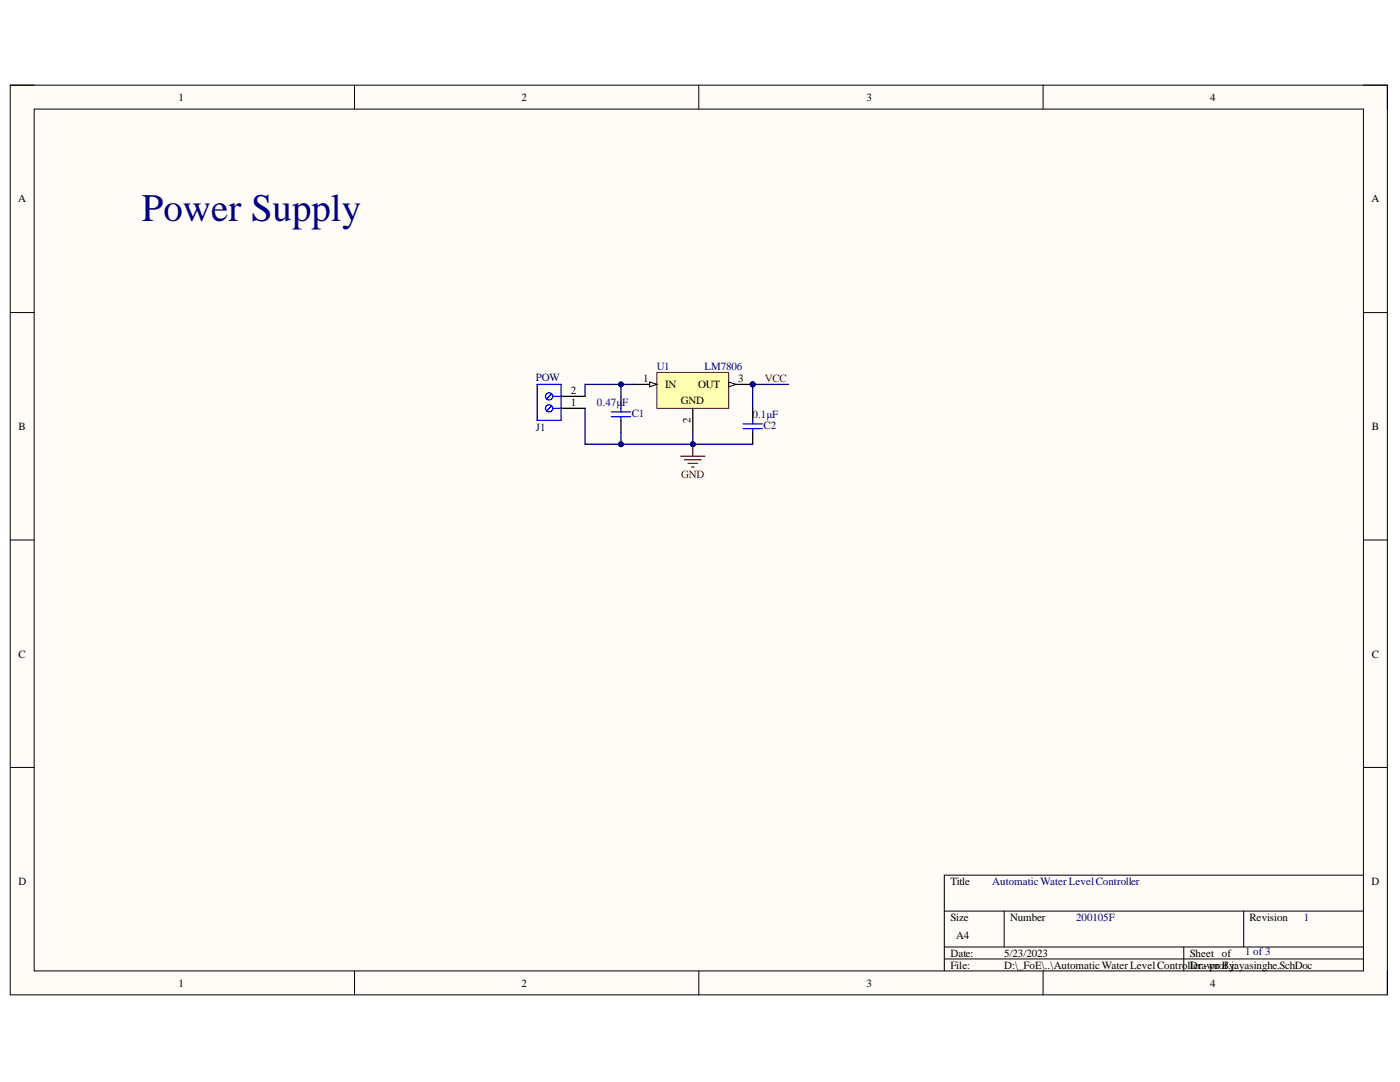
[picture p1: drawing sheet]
<svg xmlns="http://www.w3.org/2000/svg" width="279mm" height="216mm" viewBox="0 0 279 216" stroke-linecap="round" stroke-linejoin="round" font-family="sans-serif">
<path d="M2 17h274.9v181.5h-274.9z" fill-rule="evenodd" fill="#fffcf8"/>
<path d="M2 17h274.9v181.5h-274.9z" fill="none" stroke="#000" stroke-width=".2"/>
<path d="M6.8 21.8h265.3v171.9h-265.3z" fill-rule="evenodd" fill="#fffcf8"/>
<g fill="none" stroke="#000" stroke-width=".2">
<path d="M2 17h4.8M70.7 17v4.8M139.5 17v4.8M208.2 17v4.8M272.1 17h4.8v4.8M6.8 21.8h265.3v171.9h-265.3zM2 62.4h4.8M272.1 62.4h4.8M2 107.8h4.8M272.1 107.8h4.8M2 153.1h4.8M272.1 153.1h4.8"/>
<path d="M272.1 174.6h-83.6v19.1M70.8 193.7v4.8M139.5 193.7v4.8M188.5 181.8h83.6M188.5 189h83.6M188.5 191.4h83.6M200.4 181.8v7.2M208.2 193.7v4.8M236.3 189v4.7M248.2 181.8v7.2M276.9 193.7v4.8"/>
</g>
<path d="M123.9 79.1v2.4M123.9 83.9v2.4M150.2 81.5v2.4M150.2 86.3v2.3" fill="none" stroke="#000" stroke-width=".25"/>
<path d="M122 82.2h3.8M122 83.2h3.8M123.9 81.5v.7M123.9 83.2v.7M148.3 84.6h3.8M148.3 85.5h3.8M150.2 83.9v.7M150.2 85.5v.8" fill="none" stroke="#00f" stroke-width=".25"/>
<path d="M131.1 74.3h14.3v7.2h-14.3z" fill-rule="evenodd" fill="#ffffb0"/>
<path d="M131.1 74.3h14.3v7.2h-14.3z" fill="none" stroke="#800000" stroke-width=".2"/>
<path d="M126.3 76.7h4.8" fill="none" stroke="#000" stroke-width=".25"/>
<path d="M129.7 76.2l1.4 .5-1.4 .5z" fill="#f8fcff"/>
<path d="M129.7 76.2l1.4 .5-1.4 .5z" fill="none" stroke="#000" stroke-width=".2"/>
<path d="M112 79.1h4.8M145.4 76.7h4.8M112 81.5h4.8M138.3 81.5v4.8" fill="none" stroke="#000" stroke-width=".25"/>
<circle cx="109.6" cy="81.5" r=".72" fill="#fff"/>
<g fill="none" stroke="#00f" stroke-width=".25">
<path d="M110.1 81l-1 1"/>
<circle cx="109.6" cy="81.5" r=".72"/>
</g>
<circle cx="109.6" cy="79.1" r=".72" fill="#fff"/>
<g fill="none" stroke="#00f" stroke-width=".25">
<path d="M107.2 76.7h4.8v7.2h-4.8zM110.1 78.6l-1 1M110.3 79.1h1.7M110.3 81.5h1.7"/>
<circle cx="109.6" cy="79.1" r=".72"/>
</g>
<path d="M135.9 91h4.8M136.6 91.8h3.3M137.3 92.5h1.9M138 93.2h.5M138.3 88.6v2.4" fill="none" stroke="#800000" stroke-width=".25"/>
<circle cx="138.3" cy="88.6" r=".48" fill="#000080"/>
<circle cx="138.3" cy="88.6" r=".48" fill="none" stroke="#000080" stroke-width=".2"/>
<path d="M126.3 76.7h-2.4v2.4" fill="none" stroke="#000080" stroke-width=".25"/>
<circle cx="123.9" cy="76.7" r=".48" fill="#000080"/>
<circle cx="123.9" cy="76.7" r=".48" fill="none" stroke="#000080" stroke-width=".2"/>
<path d="M123.9 76.7h-7.1v2.4" fill="none" stroke="#000080" stroke-width=".25"/>
<circle cx="123.9" cy="76.7" r=".48" fill="#000080"/>
<circle cx="123.9" cy="76.7" r=".48" fill="none" stroke="#000080" stroke-width=".2"/>
<path d="M116.8 81.5v7.1h7.1" fill="none" stroke="#000080" stroke-width=".25"/>
<circle cx="123.9" cy="88.6" r=".48" fill="#000080"/>
<circle cx="123.9" cy="88.6" r=".48" fill="none" stroke="#000080" stroke-width=".2"/>
<path d="M150.2 76.7v4.8M138.3 86.3v2.3" fill="none" stroke="#000080" stroke-width=".25"/>
<circle cx="138.3" cy="88.6" r=".48" fill="#000080"/>
<circle cx="138.3" cy="88.6" r=".48" fill="none" stroke="#000080" stroke-width=".2"/>
<path d="M150.2 76.7h7.2M123.9 86.3v2.3h26.3" fill="none" stroke="#000080" stroke-width=".25"/>
<circle cx="138.3" cy="88.6" r=".48" fill="#000080"/>
<circle cx="138.3" cy="88.6" r=".48" fill="none" stroke="#000080" stroke-width=".2"/>
<circle cx="123.9" cy="88.6" r=".48" fill="#000080"/>
<circle cx="123.9" cy="88.6" r=".48" fill="none" stroke="#000080" stroke-width=".2"/>
<text font-size="7.8" fill="#000080" x="28.3" y="44">Power Supply</text>
<g font-size="2.2">
<text x="35.6" y="20.1">1</text>
<text x="104.1" y="20.1">2</text>
<text x="172.9" y="20.1">3</text>
<text x="241.5" y="20.1">4</text>
<text x="3.6" y="40.4">A</text>
<text x="273.7" y="40.4">A</text>
<text x="128.4" y="76.2">1</text>
<text x="132.8" y="77.5">IN</text>
<text x="139.3" y="77.5">OUT</text>
<text x="147.3" y="76.2">3</text>
<text x="113.9" y="81">1</text>
<text x="113.9" y="78.7">2</text>
<text x="135.9" y="80.5">GND</text>
<text x="3.7" y="85.8">B</text>
<text x="137.8" y="84.3" transform="rotate(-90 137.8 84.3)">2</text>
<text x="273.8" y="85.8">B</text>
<text x="3.7" y="131.2">C</text>
<text x="273.8" y="131.2">C</text>
<text x="3.7" y="176.6">D</text>
<text x="189.7" y="176.6">Title</text>
<text x="273.7" y="176.6">D</text>
<text x="189.7" y="183.7">Size</text>
<text x="201.6" y="183.7">Number</text>
<text x="249.4" y="183.7">Revision</text>
<text x="189.7" y="190.9">Date:</text>
<text x="190.8" y="187.4">A4</text>
<text x="200.4" y="190.9">5/23/2023</text>
<text x="237.4" y="190.9">Sheet of</text>
<text x="35.6" y="196.9">1</text>
<text x="104.1" y="196.9">2</text>
<text x="172.9" y="196.9">3</text>
<text x="189.7" y="193.3">File:</text>
<text x="200.4" y="193.3">D:\_FoE\..\AutomaticWaterLevelControlle</text>
<text x="237.4" y="193.3">Dra-wn By:</text>
<text x="241.4" y="193.3">prof.jayasinghe.SchDoc</text>
<text x="241.5" y="196.9">4</text>
</g>
<g font-size="2.2" fill="#000080">
<text x="107" y="76.1">POW</text>
<text x="131.1" y="73.9">U1</text>
<text x="140.6" y="73.9">LM7806</text>
<text x="119.1" y="81">0.47µ</text>
<text x="124.2" y="81">F</text>
<text x="126.1" y="83.2">C1</text>
<text x="150.2" y="83.4">0.1µF</text>
<text x="107" y="86">J1</text>
<text x="152.4" y="85.6">C2</text>
<text x="198" y="176.6">AutomaticWaterLevelController</text>
<text x="214.8" y="183.7">200105F</text>
<text x="260.2" y="183.7">1</text>
<text x="248.5" y="190.6">1 of 3</text>
</g>
<g font-size="2.2" fill="#800000">
<text x="152.6" y="76.2">VCC</text>
<text x="136" y="95.4">GND</text>
</g>
<text font-size="1.1" fill="#000080" x="145" y="76.9">PIU103</text>
</svg>
